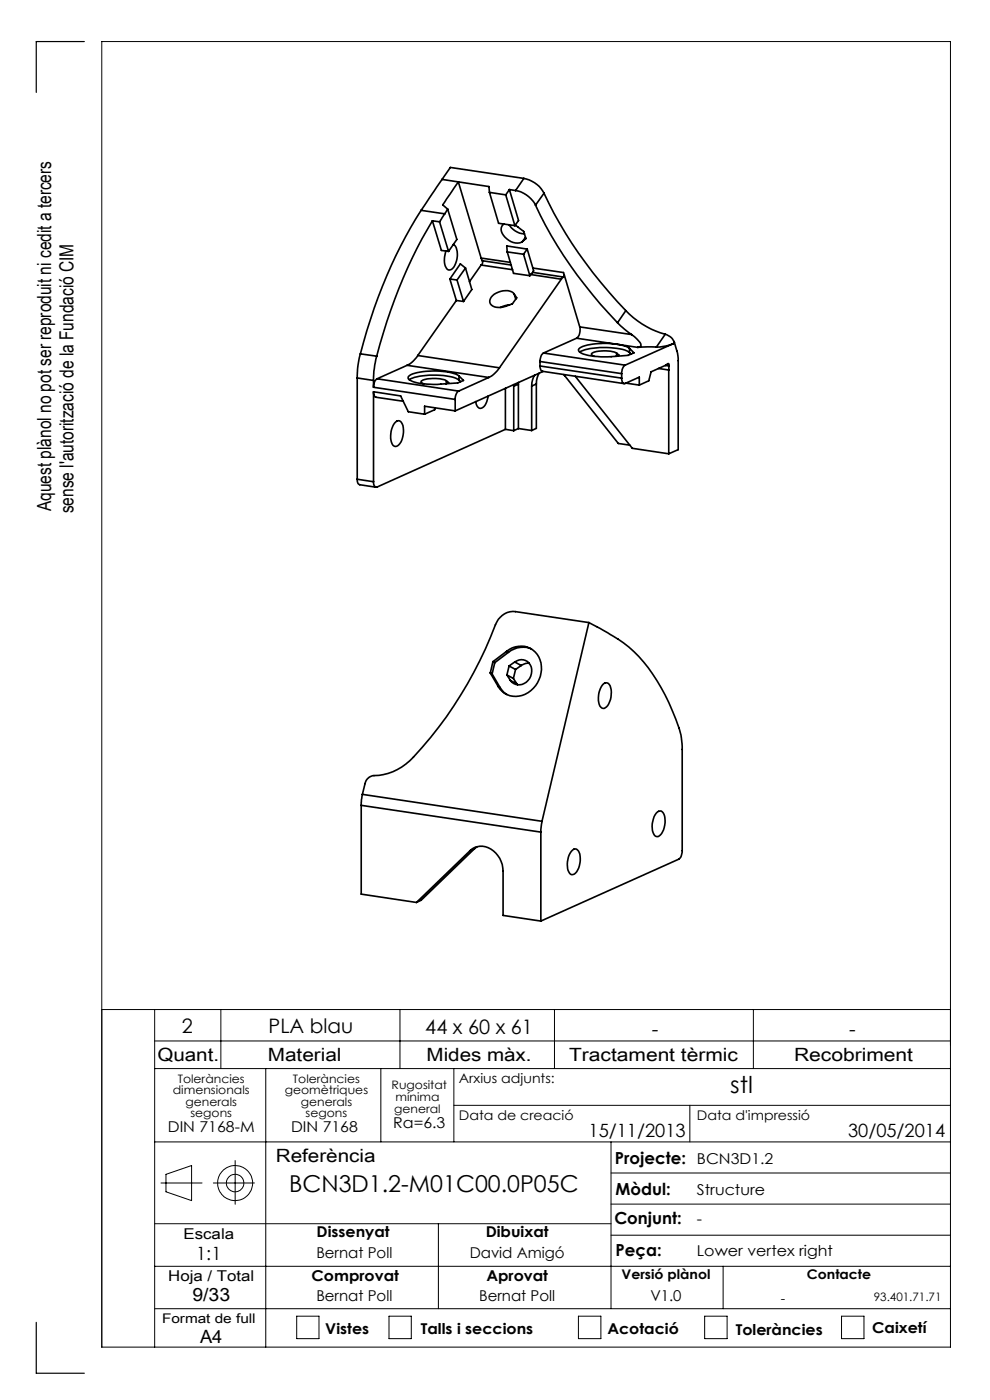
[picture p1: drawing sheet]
<svg xmlns="http://www.w3.org/2000/svg" width="210mm" height="297mm" viewBox="0 0 210 297" stroke-linecap="round" stroke-linejoin="round" font-family="sans-serif">
<g fill="none" stroke="#000" stroke-width=".21">
<path d="M21.6 214.2h180M32.8 214.2v71.6M46.8 214.2v12.5M84.8 214.2v12.5M117.6 214.2v12.5M159.8 214.2v12.5M32.8 220.8h168.8M32.8 226.7h168.8M56.4 226.7v59.1M80.8 226.7v15.5M96.3 226.7v15.5M96.3 234.5h105.3"/>
<path d="M146.3 234.5v7.7M32.8 259.6h96.8M32.8 242.2h168.8M34.1 251h8.8M35.2 249.1l5.4-1.8v7.4l-5.4-1.9zM45.3 251h8.7M49.9 246.2v9.3M93 259.6v18M129.6 242.2v35.4M129.6 255.4h72M129.6 248.8h72M32.8 277.6h168.8"/>
<path d="M32.8 268.6h168.8M62.9 279.2h4.8v4.8h-4.8zM82.5 279.2h4.7v4.8h-4.7zM122.7 279.2h4.8v4.8h-4.8zM129.6 262h72M149.5 279.2h4.7v4.8h-4.7zM153.4 268.6v9M178.5 279.2h4.8v4.8h-4.8zM21.6 285.8h180v-277h-180v277"/>
<circle cx="49.9" cy="251" r="3.7"/>
<circle cx="49.9" cy="251" r="1.86"/>
</g>
<path d="M17.9 8.8h-10.2v10.8M7.7 280.5v10.8h10.2" fill="none" stroke="#000" stroke-width=".25"/>
<g fill="none" stroke="#000" stroke-width=".35">
<path d="M93.8 38.1l-4.5 6.5M93.8 38.1l9.9 1.5 .1 1.2M111.1 37.8a6.1 6.1 0 0 1 4.3 3.2M111.1 37.8l-1.7 2.6M111.1 37.8l-15.6-2.3-1.7 2.6M89.3 44.6a105.6 105.6 0 0 0-12.9 30.5M89.3 44.6l5 .8M91.7 46.8a107.5 107.5 0 0 0-11.8 28.8M91.7 46.8l1.9 6.3 1.5 .2M91.7 46.8l1.5 .3M93.2 47.1l1.9 6.2M94.3 45.4l-1.1 1.7"/>
<path d="M95 44.4l-1.1-.9 3.3-4.9 4.9 16.1M95 44.4l-.7 1M95 44.4l1.9 6.4-1.8 2.5M95.4 59.2l1.4 4.5M95.4 59.2l1.5 .2M96.2 51.9a3.1 3.1 0 0 1 .6 3.4l-.5 1.4a.94 .94 0 0 1-1 .6 .94 .94 0 0 1-.9-.9l-.1-1.3 .3-1.8M96.9 59.4l1.4 4.6M98.7 56.9l-1.1-.9-2.2 3.2M98.7 56.9l1.4 4.5-1.8 2.6M98.7 56.9l-1.8 2.5M102.1 54.7l.2 .6M102.1 56.2l-2.5 3.6"/>
<path d="M102.1 56.2l6.6 1M102.1 54.7l6.2 1M102.3 55.3a.71 .71 0 0 1-.2 .9M102.3 55.3l6.1 .9M103.8 40.8l3.5 .5M103.8 40.8l2 6.6 3.4 .5M106.9 47.5a1.53 1.53 0 0 0-.1 2.4 3.2 3.2 0 0 0 4 1.4M107.3 41.3l1.9 6.6M107.6 53.4l1.3 4.6 3.5 .5M107.6 53.4l3.5 .5M108 47.7a4 4 0 0 0 3.3 1.9M108.1 40.2l1.9 6.6-.8 1.1"/>
<path d="M108.1 40.2l1.3 .2M108.1 40.2l-.8 1.1M109.3 47.8l1.8 1.3 .4 1.5-.7 .7M109.4 40.4a5.9 5.9 0 0 1 4.2 3.1M111.1 53.9l1.3 4.6M111.5 50.3l-.7 1M111.8 52.8l1.2 4.1M111.8 52.8l-4.3-.6 .1 1.2M111.8 52.8l-.7 1.1M112.6 58.2l-.2 .3M112.6 58.2l6.5 1M113 57.8l-.4 .4"/>
<path d="M113 57.8l6.5 1M113 56.9l.2 .6-.2 .3M113 56.9l6.5 .9 .2 .5M113.6 43.5a92.5 92.5 0 0 0 17.4 25M115.4 41a91.9 91.9 0 0 0 17.4 24.9M115.4 41l-1.8 2.5M119.1 59.2l-13.2 18.8M119.5 58.8l-.4 .4M119.7 58.3l-.2 .5M119.7 58.3l3.3 11.1M76.4 75.1a17.2 17.2 0 0 0-.6 5.1M76.4 75.1l3.5 .5"/>
<path d="M79.9 75.6l-.6 3.2-.1 1.9M86.4 77.5l-6.4 2.9M86.4 77.5l17.3 2.6M86.6 79.9a8.7 8.7 0 0 1 5.3-1.2 10.1 10.1 0 0 1 5.5 1.1l.9 .9-1.2 .5-3.6 .3a11 11 0 0 1-6.8-1.1zM88.6 75.4a5.5 5.5 0 0 1-2.2 2.1M88.6 75.4l17.3 2.6M96.8 63.7l-8.2 11.7M96.8 63.7l1.5 .3M97.4 79.8v.8M104.5 62.8a3.8 3.8 0 0 1 4.4-.7l.7 1.1-.9 1.2a4.5 4.5 0 0 1-4.2 .5 1.25 1.25 0 0 1 0-2.1zM105.9 78a5.7 5.7 0 0 1-2.2 2.1M108.1 64.7l-1 .1-.9 .4"/>
<path d="M109.1 62.4l.3 1.1M113.4 79.6a4.4 4.4 0 0 0-.6 2.3M114.4 79.2a4.4 4.4 0 0 0-.6 2.3M114.5 77.6l.3 1 .2 .2 17.4 2.6M114.5 76.7v.9M114.5 76.7l17.4 2.6M114.5 77.6l17.4 2.6M115.2 78.8l-18.6 8.4M115.3 74.9a2.09 2.09 0 0 0-.8 1.8M115.3 74.9l17.3 2.6M119.6 79.5l11.6 14.6 2.4 .3M122 79.8l12.1 15.3 7.8 1.2"/>
<path d="M122.3 71.8l-7 3.1M122.3 71.8l13 1.9M122.8 74a8.5 8.5 0 0 1 5.2-1.2 10.1 10.1 0 0 1 5.5 1.1l1 1-1.3 .5-3.6 .3a13 13 0 0 1-6.6-.9 .49 .49 0 0 1-.2-.8zM123 69.4a2.4 2.4 0 0 1-.7 2.4M123 74.7a11.3 11.3 0 0 1 6.5-.9 7.3 7.3 0 0 1 4 1M123 69.4l11 1.6M130.8 74.9a6.7 6.7 0 0 0-5.3 .1l.1 .3 .4 .3M130.8 74.9l.5 .4-.6 .3M130.8 74.9v.6M131 68.5l3 2.5M131.9 79.3v.9M132.6 77.5a2.09 2.09 0 0 0-.7 1.8"/>
<path d="M132.8 65.9a18.1 18.1 0 0 0 8.3 5M132.8 65.9l-1.8 2.6M133.5 74.8l.4 .3M133.5 73.9v.9M134 71l.5 .4a2.77 2.77 0 0 1 1.5 1.9l-.3 .3-.4 .1M139.2 73.6l-3.9 .1M139.7 78.2l2.2 .3M141.1 70.9a2.78 2.78 0 0 1 2 1.7M141.1 70.9l-1.9 2.7M141.1 77.5l.8 .1M141.9 78.5v17.8M141.9 77.6v.9"/>
<path d="M141.9 77.6a.32 .32 0 0 0-.1-.5 .32 .32 0 0 0-.4 .3l-3.3 1.5-.5 1.9-2 .9M142.9 72.9a8.9 8.9 0 0 1-3.7 .7M142.9 72.9l-10.3 4.6M143.1 72.6l.6 2.3 .2 1.1v19.4l-2 .9M143.1 72.6l-.2 .3M75.8 80.2l3.4 .5M75.8 80.2v21.5M79.2 83.1l.1 .8 .5 .4 5.7 .8M79.2 80.7v1.5M79.2 83.1v19.1M79.2 82.2l17.4 2.5M79.2 83.1l5.8 .9 1.6 3.3 3.5 .6"/>
<path d="M80 80.4a2.09 2.09 0 0 0-.8 1.8M80 80.4l17.3 2.6M83.7 89.7a.86 .86 0 0 1 .9-.4 .86 .86 0 0 1 .7 .7 4.6 4.6 0 0 1-1 4.6 .86 .86 0 0 1-1.3-.8 5 5 0 0 1 .7-4.1zM86.8 80.6a11.5 11.5 0 0 1 6.5-1 7.3 7.3 0 0 1 4.1 1M92.2 86.5v.4l-2.1 1M94.7 80.8a6.8 6.8 0 0 0-5.4 .1l.1 .3 .5 .3M94.7 80.8l.4 .4-.6 .2M94.7 80.8v.6M96.6 84.7v2.5M96.6 87.2l-6.5-1v1.7M97.3 83a1.96 1.96 0 0 0-.7 1.7M97.4 80.6l.3 .4"/>
<path d="M103.5 84a3.1 3.1 0 0 1-1.4 2.6 1.19 1.19 0 0 1-1.2-1.4M103.7 80.1l-6.4 2.9M107.2 91.1l-27.2 12.2a.82 .82 0 0 1-.8-1.1M107.2 82.4v8.7M107.2 91.1l1.8 .3M109 81.6v9.8M110 81.1v9.8M110 90.9l2.8 .4M110 81.5l-1 .4M110 90.9l-1 .5M112.8 81.9v9.4M113.8 81.5l-1 .4"/>
<path d="M113.8 81.5v9.4l-1 .4M131.9 80.2l.2 1 .4 .2 3.1-1.4v1.7M132.8 81.3l2.8 .4M75.8 101.7l.1 .7 .4 .4 3.5 .6M75.8 101.7l3.4 .5M107.5 138.2a4.5 4.5 0 0 1 5.3-.5 4.5 4.5 0 0 1 2 5.1 5.5 5.5 0 0 1-7.2 4.6 4.3 4.3 0 0 1-1.9-1.7M107.5 138.2l-2.9 2.2M107.5 138.2l.3 .2M107.8 138.4l-2.8 2.2M112.7 137.7a4.8 4.8 0 0 0-4.9 .7M124.9 132.1l1.8 .9a29.9 29.9 0 0 1 13.5 12.9 38.7 38.7 0 0 1 4.3 10.7l.2 1.8v22.1a2.09 2.09 0 0 1-.7 1.8l-29.3 13.1M124.9 132.1l-15.6-2.4a4 4 0 0 0-4.2 2.8 85.7 85.7 0 0 1-18.2 28.9 11.5 11.5 0 0 1-7.9 3.2l-.6 .2-.7 .8-.8 2.9"/>
<path d="M124.9 132.1l-9.9 42.1M104 142.8l1.7 2.9M104 142.8l.4 .2M104.4 143l1.7 2.9M104.6 140.4l-.6 2.4M104.6 140.4l.4 .2M105 140.6l-.6 2.4M105.7 145.7l.4 .2M106.1 145.9l.8 1 .6 .5M107.5 143.2l.8 1.2M107.5 143.2l1.4 .7M108 141.3l-.5 1.9"/>
<path d="M108 141.3l1.4 .7M108.3 144.4l1.3 .7M108.9 143.9l.7 1.2M109.2 140.4a2.26 2.26 0 0 1 2.7 0 2.26 2.26 0 0 1 .8 2.6 2.52 2.52 0 0 1-1.8 2.1 2.52 2.52 0 0 1-2.6-.7M109.2 140.4l-1.2 .9M109.2 140.4l1.4 .8M109.4 142l-.5 1.9M109.6 145.1l.2 .2M110.6 141.2l-1.2 .8M112.3 140.7a2.32 2.32 0 0 0-1.7 .5M128 145.1a.94 .94 0 0 1 1.1-.1 .94 .94 0 0 1 .4 .9 4.1 4.1 0 0 1-1.3 4.4 1.19 1.19 0 0 1-1.2-1.3 4.7 4.7 0 0 1 1-3.9zM76.6 170.8l38.1 5.7"/>
<path d="M76.6 170.8v18.9l11.7 1.7M76.9 168.5l-.3 2.3M76.9 168.5l38.1 5.7M101.2 179.6l-.5 .4M114.7 176.5v18.9M115 174.2l-.3 2.3M139.5 172.3a.81 .81 0 0 1 .8-.2 .81 .81 0 0 1 .5 .6 4.3 4.3 0 0 1-1.2 4.8 1.19 1.19 0 0 1-1.2-1.3 4.9 4.9 0 0 1 1.1-3.9zM99.7 180.5a3.9 3.9 0 0 1 5.9 1 5.7 5.7 0 0 1 1.1 3.3v9.4l8 1.2M99.7 180.5l-11.4 10.9M100.7 180l-1 .5M100.7 180l-11.4 11-1 .4M121.2 180.6a.86 .86 0 0 1 .9-.5 .86 .86 0 0 1 .7 .7 4.6 4.6 0 0 1-1 4.6 .88 .88 0 0 1-1.3-.7 4.9 4.9 0 0 1 .7-4.1z"/>
</g>
<g font-size="4.9">
<text x="154.9" y="231.8">stl</text>
<text x="61.3" y="253">BCN3D1.2-M01C00.0P05C</text>
</g>
<g font-size="4.2">
<text x="38.6" y="219">2</text>
<text x="57" y="219.2">PLA blau</text>
<text x="90.2" y="219.4">44 x 60 x 61</text>
<text x="138.3" y="219.7">-</text>
<text x="180.1" y="219.7">-</text>
</g>
<g font-size="4.1">
<text x="10.9" y="108.4" transform="rotate(-90 10.9 108.4)">Aquest plànol no pot ser reproduit ni cedit a tercers</text>
<text x="15.6" y="108.9" transform="rotate(-90 15.6 108.9)">sense l'autorització de la Fundació CIM</text>
</g>
<g font-size="3.9">
<text x="33.4" y="225">Quant.</text>
<text x="56.8" y="225">Material</text>
<text x="90.5" y="225">Mides màx.</text>
<text x="120.7" y="225">Tractament tèrmic</text>
<text x="168.4" y="225">Recobriment</text>
<text x="124.8" y="241.3">15/11/2013</text>
<text x="179.9" y="241.3">30/05/2014</text>
<text x="58.5" y="246.5">Referència</text>
<text x="41.6" y="267.2">1:1</text>
<text x="40.8" y="276.1">9/33</text>
<text x="42.4" y="284.9">A4</text>
</g>
<g font-size="3.5">
<text x="130.5" y="246.8">Projecte:</text>
<text x="130.6" y="253.4">Mòdul:</text>
<text x="130.3" y="259.8">Conjunt:</text>
<text x="130.6" y="266.4">Peça:</text>
</g>
<g font-size="3.2">
<text x="83.4" y="239.3">Ra=6.3</text>
<text x="35.6" y="240.1">DIN 7168-M</text>
<text x="61.7" y="240.1">DIN 7168</text>
<text x="147.8" y="246.8">BCN3D1.2</text>
<text x="147.8" y="253.4">Structure</text>
<text x="38.9" y="262.9">Escala</text>
<text x="67.2" y="262.5">Dissenyat</text>
<text x="103" y="262.5">Dibuixat</text>
<text x="147.8" y="259.8">-</text>
<text x="67.1" y="266.8">Bernat Poll</text>
<text x="99.6" y="266.8">David Amigó</text>
<text x="147.8" y="266.4">Lower vertex right</text>
<text x="35.7" y="271.7">Hoja / Total</text>
<text x="66.1" y="271.7">Comprovat</text>
<text x="103.2" y="271.7">Aprovat</text>
<text x="67.1" y="276.1">Bernat Poll</text>
<text x="101.6" y="276.1">Bernat Poll</text>
<text x="138" y="276.1">V1.0</text>
<text x="69" y="283.1">Vistes</text>
<text x="89.3" y="283.1">Talls i seccions</text>
<text x="128.8" y="283.1">Acotació</text>
<text x="156.1" y="283.2">Toleràncies</text>
<text x="185" y="282.8">Caixetí</text>
</g>
<g font-size="2.8">
<text x="97.3" y="229.6">Arxius adjunts:</text>
<text x="97.3" y="237.7">Data de creació</text>
<text x="147.8" y="237.7">Data d'impressió</text>
<text x="131.8" y="271.4">Versió plànol</text>
<text x="171.2" y="271.4">Contacte</text>
<text x="34.4" y="280.7">Format de full</text>
<text x="165.6" y="276.3">-</text>
</g>
<g font-size="2.5">
<text x="36.7" y="232.1">dimensionals</text>
<text x="37.7" y="229.6">Toleràncies</text>
<text x="60.4" y="232.1">geomètriques</text>
<text x="62.1" y="229.6">Toleràncies</text>
<text x="83.1" y="231">Rugositat</text>
<text x="83.9" y="233.5">mínima</text>
<text x="39.4" y="234.6">generals</text>
<text x="40.4" y="237.1">segons</text>
<text x="63.8" y="234.6">generals</text>
<text x="64.8" y="237.1">segons</text>
<text x="83.6" y="236.2">general</text>
<text x="185.4" y="276.1">93.401.71.71</text>
</g>
</svg>
